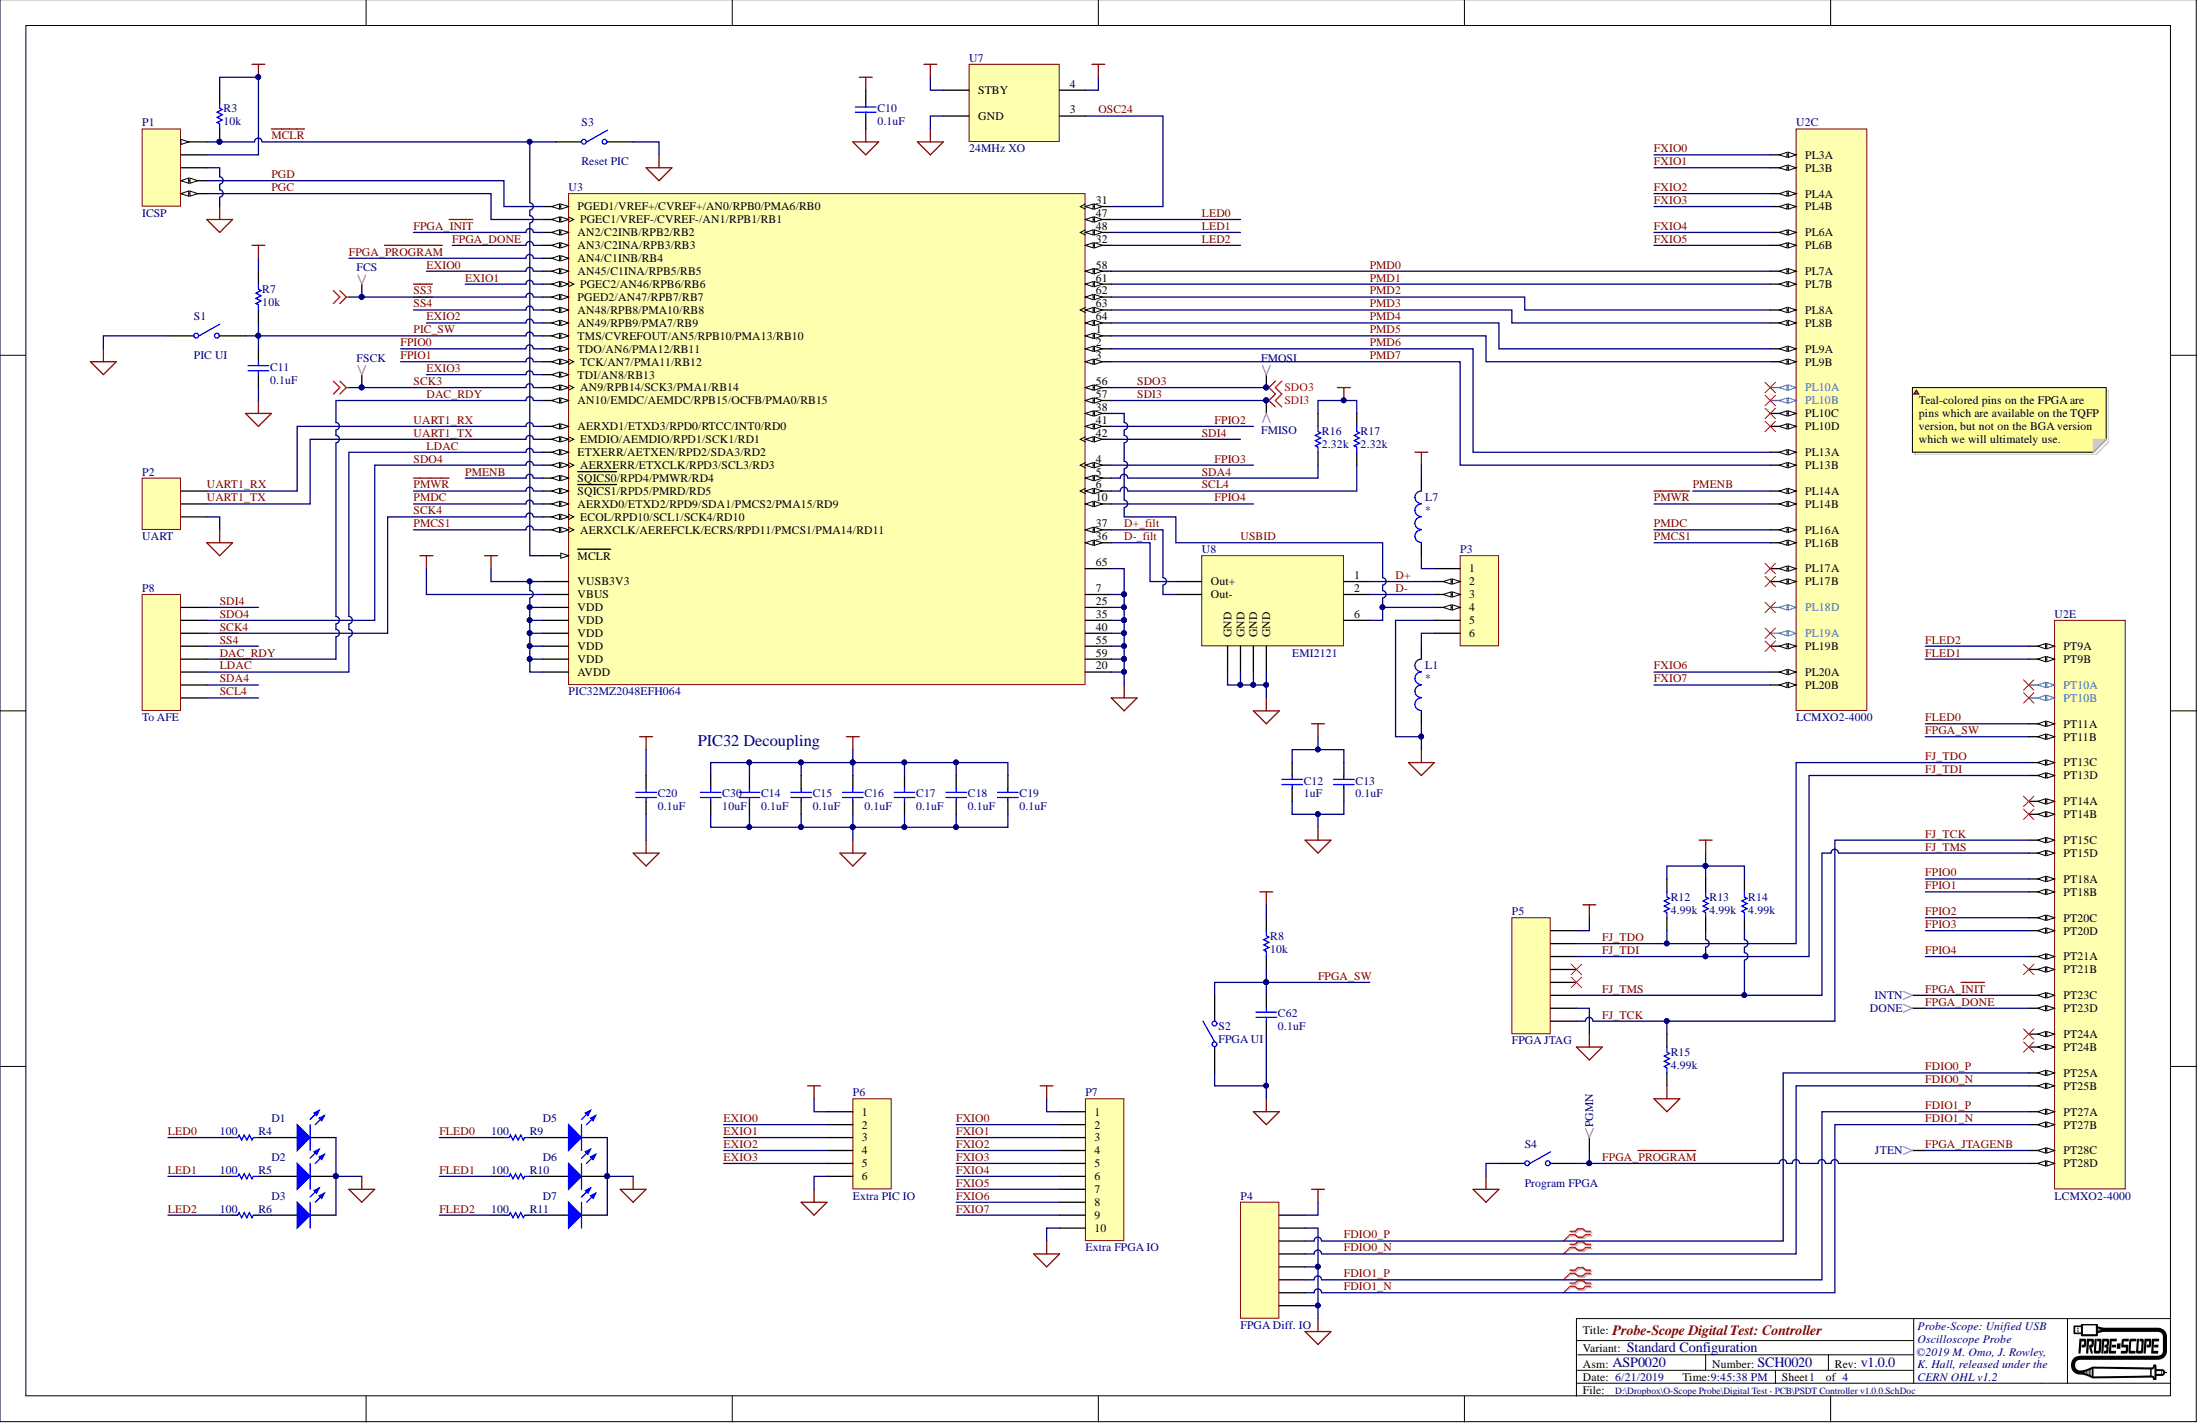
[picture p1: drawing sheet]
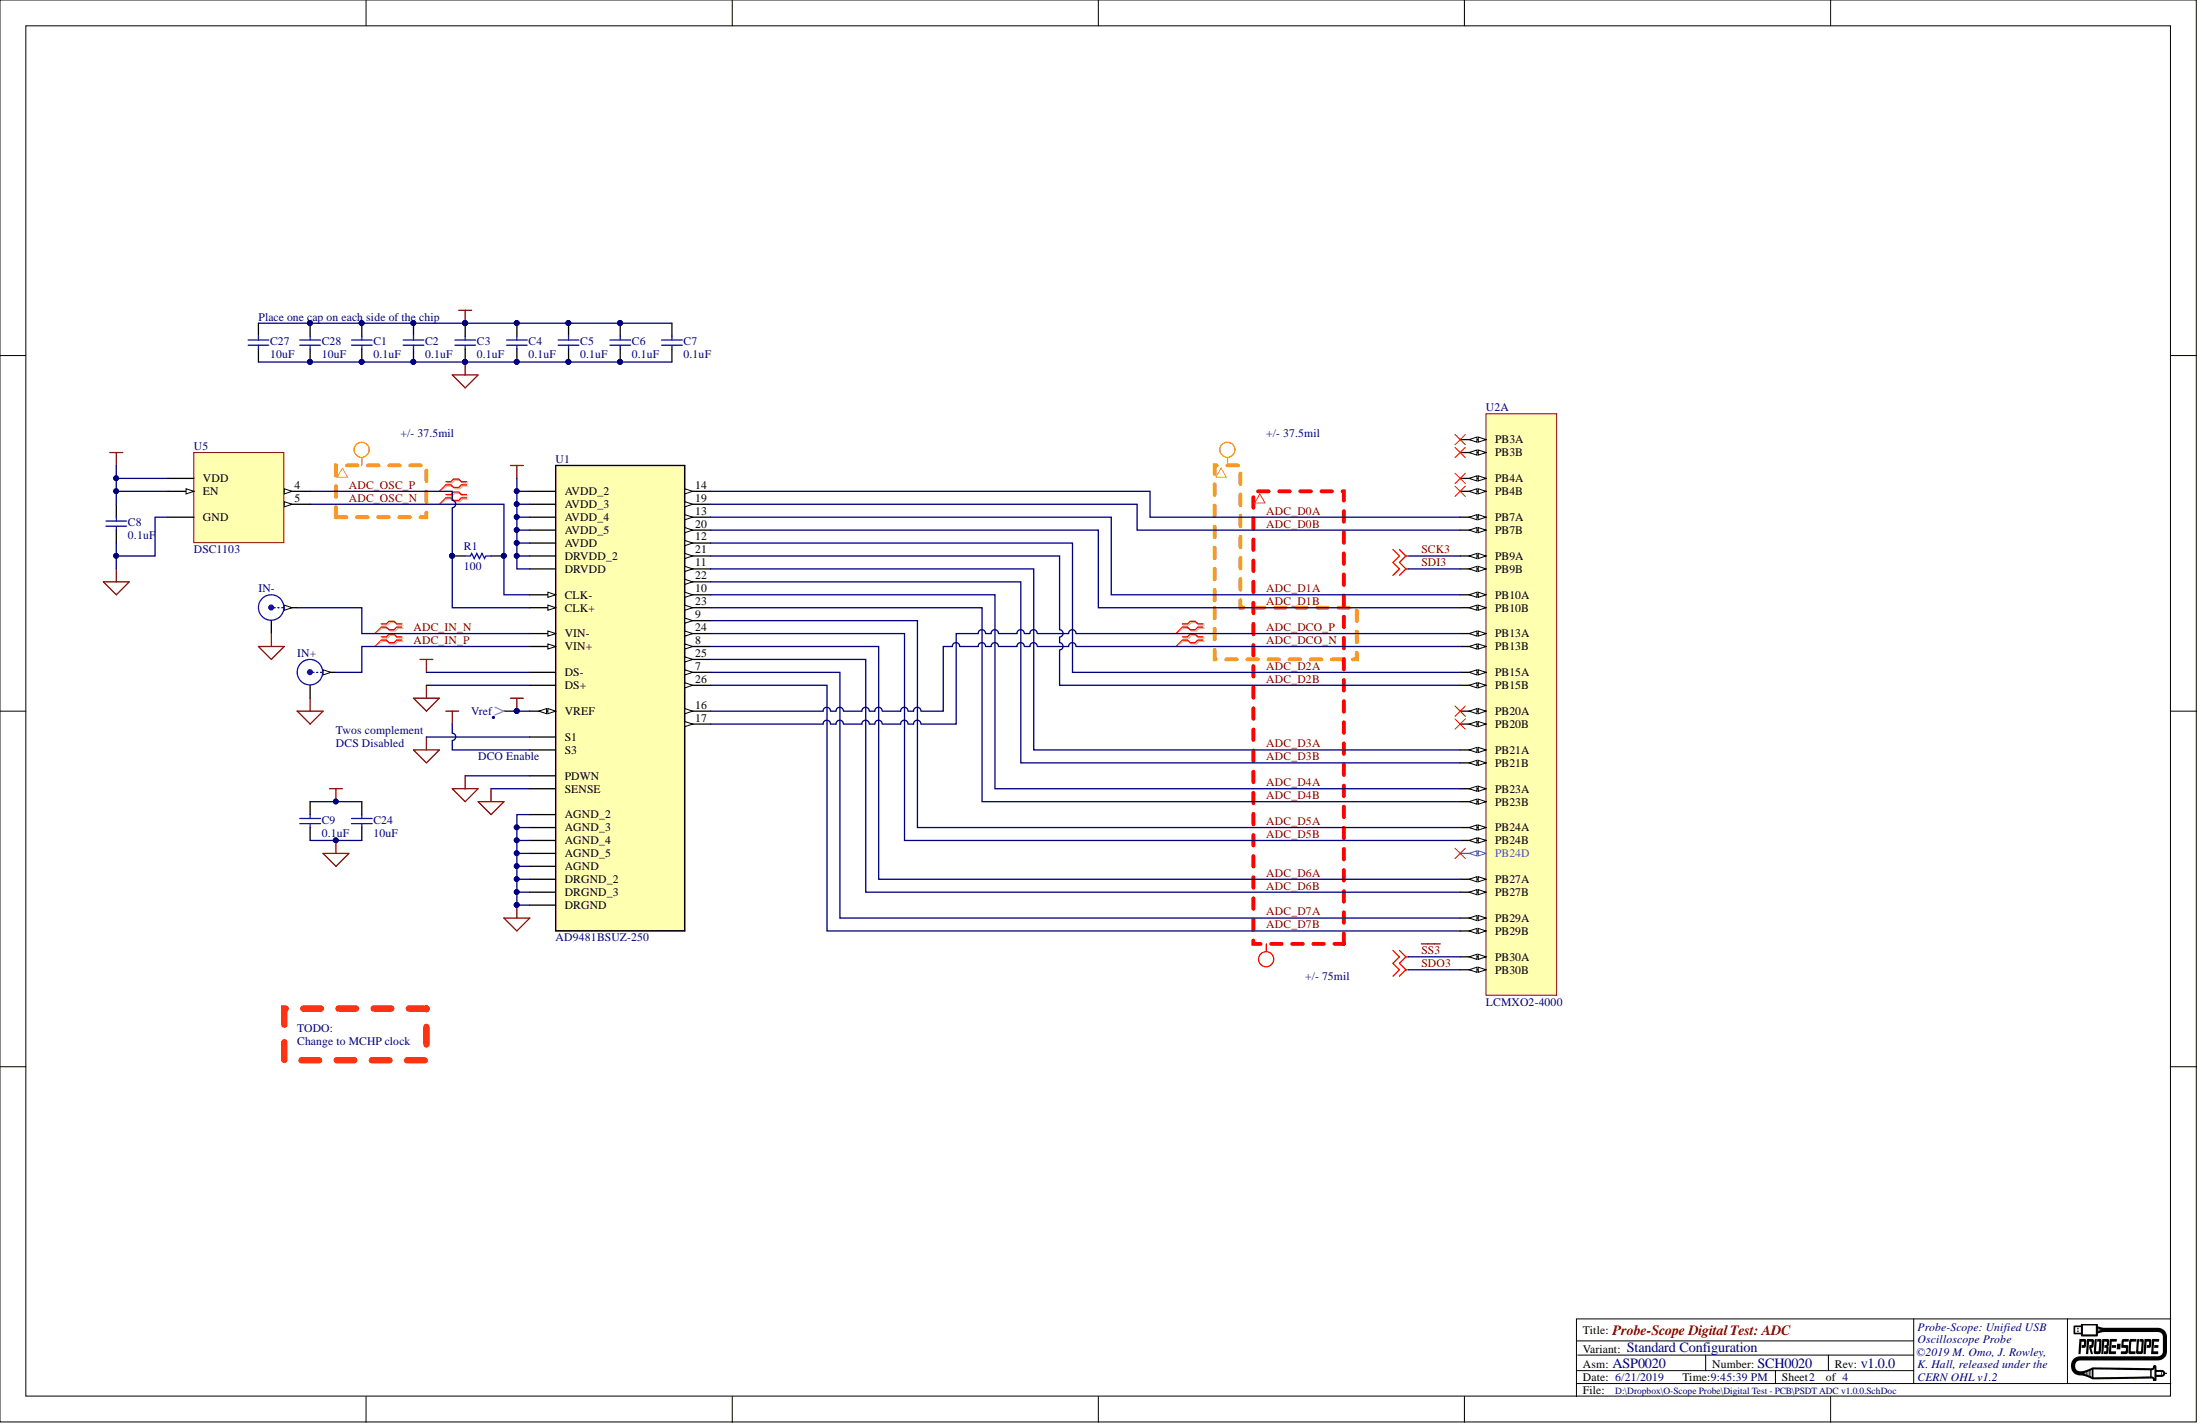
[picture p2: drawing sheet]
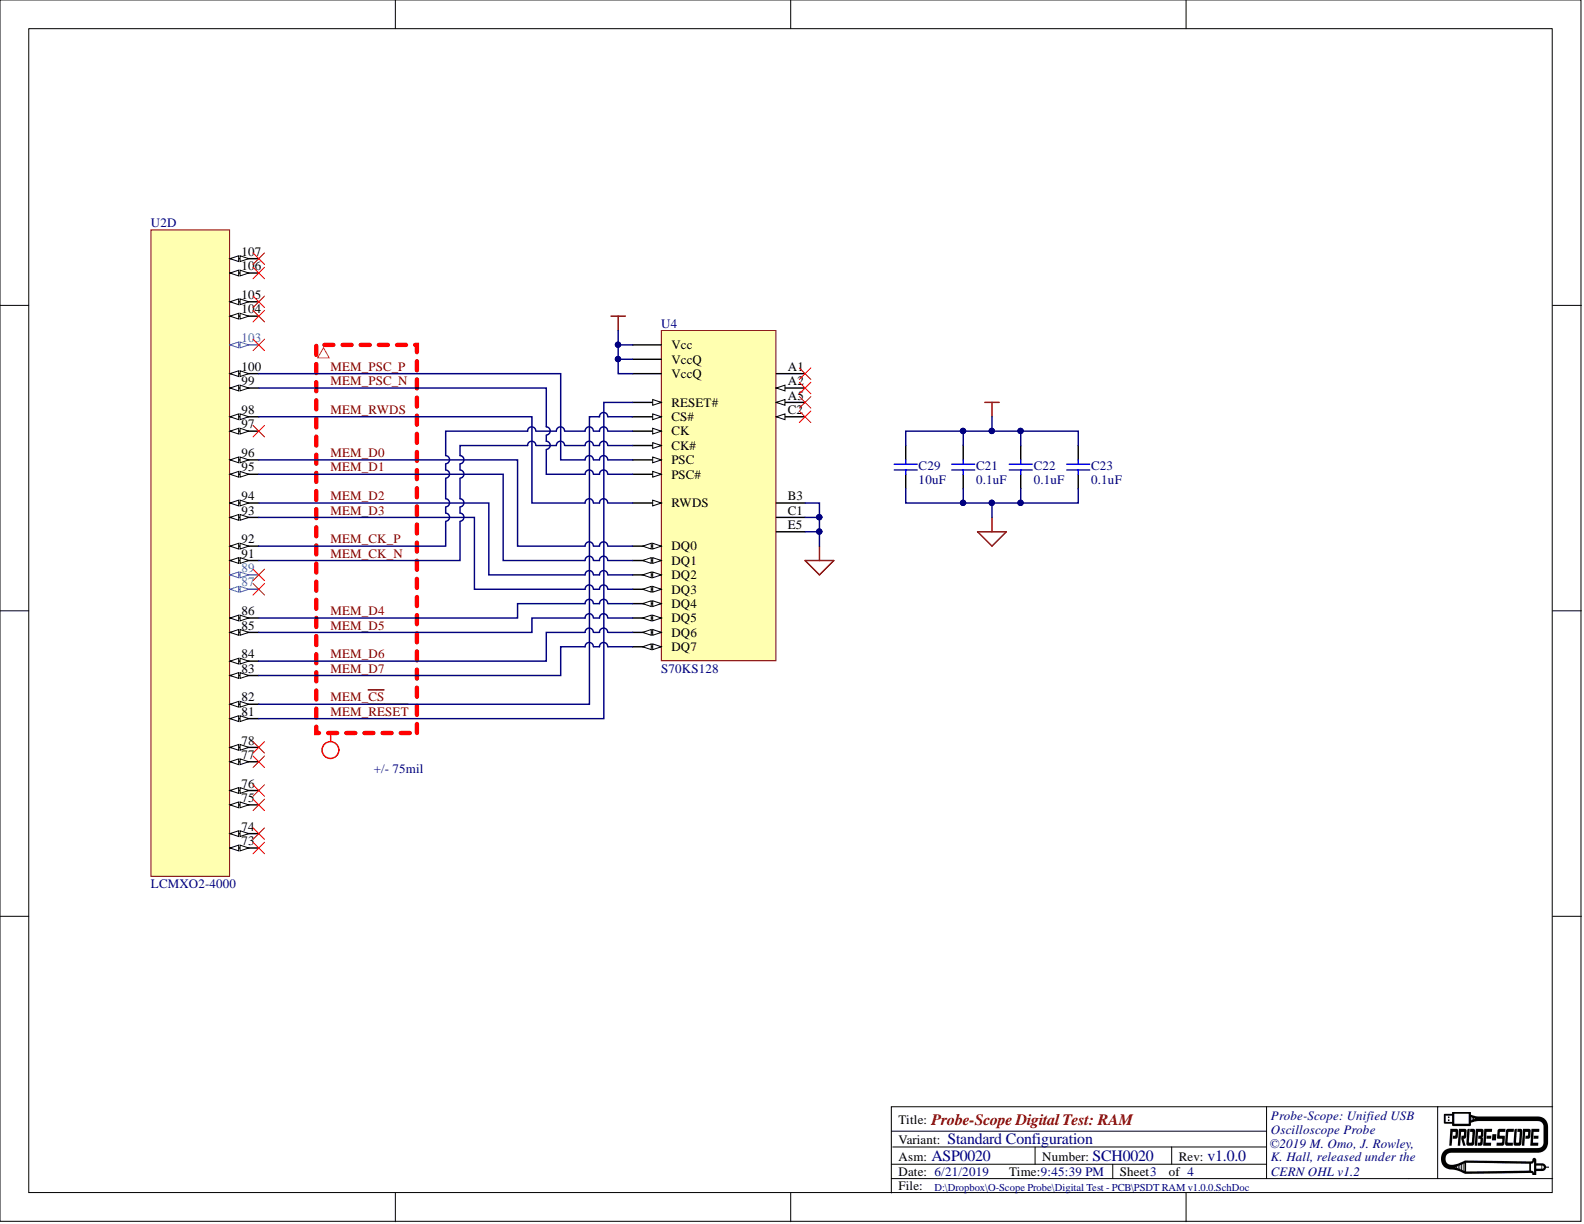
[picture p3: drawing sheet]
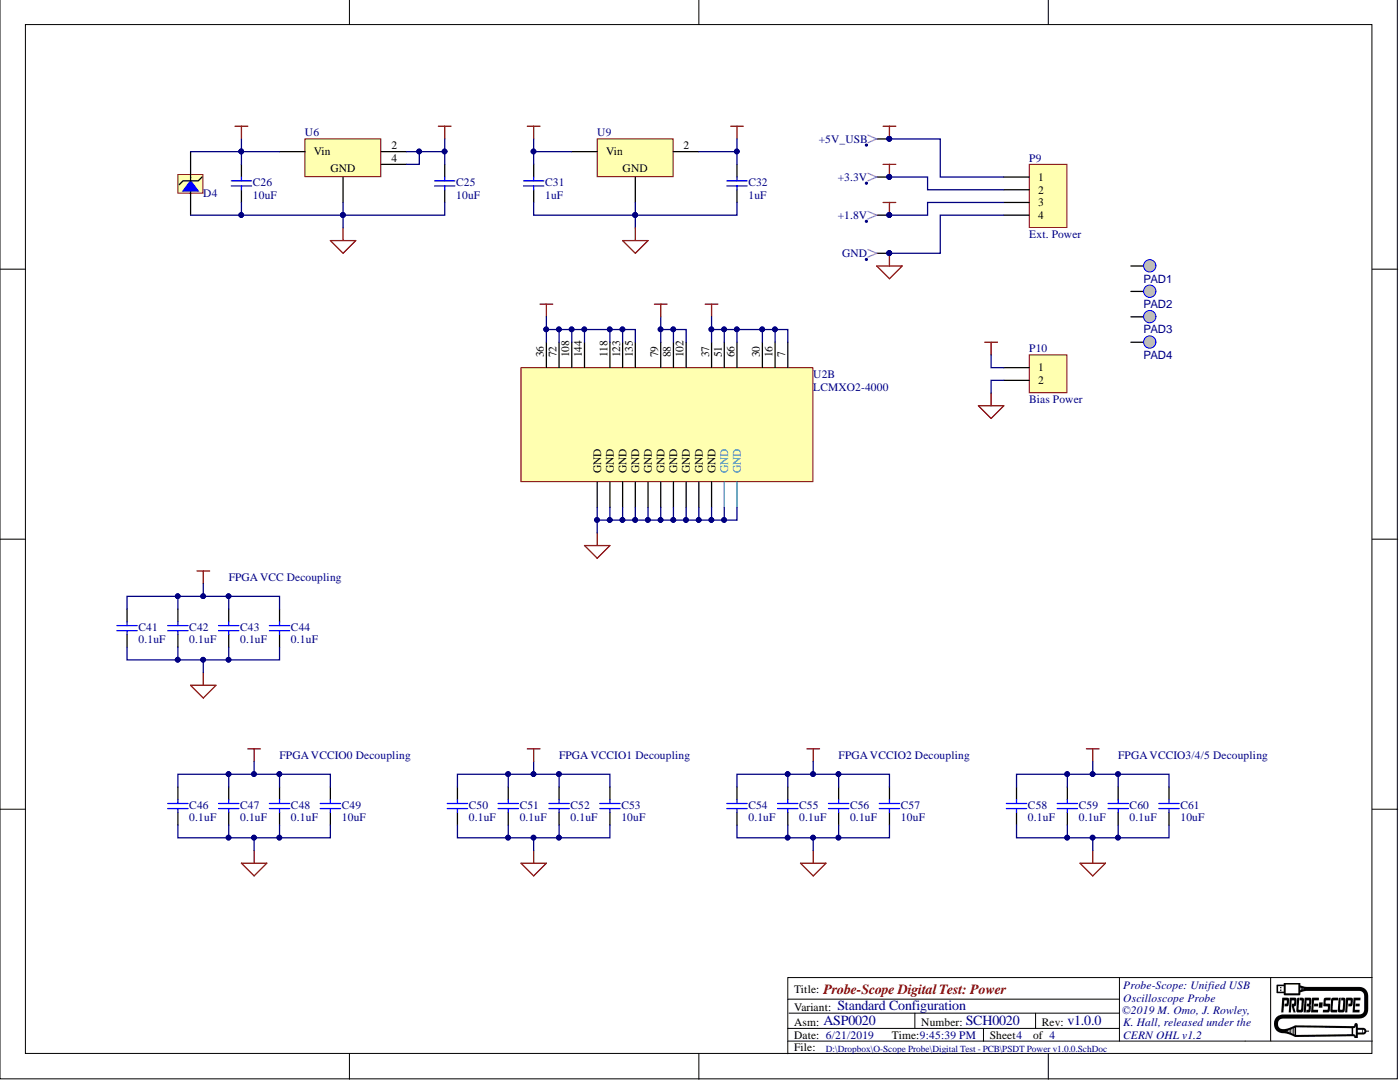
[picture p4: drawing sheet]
# Altium project PS Digital Test v1.0.0.PrjPcb
sheetcount: 4; revisionfull: v1.0.0; revision: v1.0
4 sheets, 120 parts. Net scope: global (net labels, ports and power ports of the same name join across sheets).
Board file: PS Digital Test v1.0.PcbDoc
Sheets:
  PSDT Power v1.0.0.SchDoc
  PSDT RAM v1.0.0.SchDoc
  PSDT Controller v1.0.0.SchDoc
  PSDT ADC v1.0.0.SchDoc

## Sheet PSDT Power v1.0.0.SchDoc: Probe-Scope Digital Test: Power
size Letter; CompanyName: Probe-Scope; Organization: Probe-Scope; Address1: Probe-Scope: Unified USB; Address2: Oscilloscope Probe; Address3: ©2019 M. Omo, J. Rowley,; Address4: K. Hall, released under the; DocumentNumber: SCH0020; SheetNumber: 4; SheetTotal: 4; PageSetup: Record=PageOptions¦CenterHorizontal=True¦CenterVertical=True¦PrintScale=0.96¦XCorrection=1.00¦YCorrection=1.00¦PrintKind=1¦BorderSize=5000000¦LeftOffset=0¦BottomOffset=0¦Orientation=2¦PaperLength=1000¦PaperWidth=1000¦Scale=100¦PaperSource=7¦PrintQuality=-4¦MediaType=1¦DitherType=10¦PaperKind=11x17¦PrintScaleMode=1; Assembly: ASP0020; License: CERN OHL v1.2

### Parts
+1.8V  TP  [TESTPOINT024]  (value not drawn)
+3.3V  TP  [TESTPOINT024]  (value not drawn)
+5V_USB  TP  [TESTPOINT024]  (value not drawn)
C25  value 10uF  [0603(1608)]  (hidden comment: 25V)
C26  value 10uF  [0603(1608)]  (hidden comment: 25V)
C31  value 1uF  [0402(1005)]  (hidden comment: 10V)
C32  value 1uF  [0402(1005)]  (hidden comment: 10V)
C41  value 0.1uF  [0402(1005)]  (hidden comment: 6.3V)
C42  value 0.1uF  [0402(1005)]  (hidden comment: 6.3V)
C43  value 0.1uF  [0402(1005)]  (hidden comment: 6.3V)
C44  value 0.1uF  [0402(1005)]  (hidden comment: 6.3V)
C46  value 0.1uF  [0402(1005)]  (hidden comment: 6.3V)
C47  value 0.1uF  [0402(1005)]  (hidden comment: 6.3V)
C48  value 0.1uF  [0402(1005)]  (hidden comment: 6.3V)
C49  value 10uF  [0603(1608)]  (hidden comment: 25V)
C50  value 0.1uF  [0402(1005)]  (hidden comment: 6.3V)
C51  value 0.1uF  [0402(1005)]  (hidden comment: 6.3V)
C52  value 0.1uF  [0402(1005)]  (hidden comment: 6.3V)
C53  value 10uF  [0603(1608)]  (hidden comment: 25V)
C54  value 0.1uF  [0402(1005)]  (hidden comment: 6.3V)
C55  value 0.1uF  [0402(1005)]  (hidden comment: 6.3V)
C56  value 0.1uF  [0402(1005)]  (hidden comment: 6.3V)
C57  value 10uF  [0603(1608)]  (hidden comment: 25V)
C58  value 0.1uF  [0402(1005)]  (hidden comment: 6.3V)
C59  value 0.1uF  [0402(1005)]  (hidden comment: 6.3V)
C60  value 0.1uF  [0402(1005)]  (hidden comment: 6.3V)
C61  value 10uF  [0603(1608)]  (hidden comment: 25V)
D4  6.5V  [SMB NP]  (value not drawn)
GND  TP  [TESTPOINT024]  (value not drawn)
P9  Ext. Power  [0.1HDR1X4P]
P10  Bias Power  [0.1HDR1X2P]
PAD1  4-40 Loose  [PAD-4-40 Loose]  (value not drawn)  (no BOM)
PAD2  4-40 Loose  [PAD-4-40 Loose]  (value not drawn)  (no BOM)
PAD3  4-40 Loose  [PAD-4-40 Loose]  (value not drawn)  (no BOM)
PAD4  4-40 Loose  [PAD-4-40 Loose]  (value not drawn)  (no BOM)
U2  LCMXO2-4000  [UL_TQFP144]  (part B of 5)
U6  LD1086D2M33TR  [D2PAK TO263-4N]  (value not drawn)
U9  1.8V  [SOT23-12-3TOP]  (value not drawn)

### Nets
+1.8V: +1.8V.1 C32.2 C50.2 C51.2 C52.2 C53.2 P9.3 U2.79(VCCIO1) U2.88(VCCIO1) U2.102(VCCIO1) U9.2(Vout)
+3.3V: +3.3V.1 C25.2 C31.2 C41.2 C42.2 C43.2 C44.2 C46.2 C47.2 C48.2 C49.2 C54.2 C55.2 C56.2 C57.2 C58.2 C59.2 C60.2 C61.2 P9.2 P10.1 U2.7(VCCIO5) U2.16(VCCIO4) U2.30(VCCIO3) U2.36(VCC) U2.37(VCCIO2) U2.51(VCCIO2) U2.66(VCCIO2) U2.72(VCC) U2.108(VCC) U2.118(VCCIO0) U2.123(VCCIO0) U2.135(VCCIO0) U2.144(VCC) U6.2(Vout) U6.4(GND) U9.3(Vin)
+5V_USB: +5V_USB.1 C26.2 D4.2 P9.1 U6.3(Vin)
GND: C25.1 C26.1 C31.1 C32.1 C41.1 C42.1 C43.1 C44.1 C46.1 C47.1 C48.1 C49.1 C50.1 C51.1 C52.1 C53.1 C54.1 C55.1 C56.1 C57.1 C58.1 C59.1 C60.1 C61.1 D4.1 GND.1 P9.4 P10.2 U2.8(GND) U2.18(GND) U2.29(GND) U2.46(GND) U2.53(GND) U2.64(GND) U2.80(GND) U2.90(GND) U2.101(GND) U2.116(GND) U2.124(GND) U2.134(GND) U6.1(GND) U9.1(GND)

Not connected (* = marked no-connect by the designer): PAD1 1; PAD2 1; PAD3 1; PAD4 1

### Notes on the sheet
- FPGA VCC Decoupling
- FPGA VCCIO0 Decoupling
- FPGA VCCIO1 Decoupling
- FPGA VCCIO2 Decoupling
- FPGA VCCIO3/4/5 Decoupling

## Sheet PSDT RAM v1.0.0.SchDoc: Probe-Scope Digital Test: RAM
size Letter; CompanyName: Probe-Scope; Organization: Probe-Scope; Address1: Probe-Scope: Unified USB; Address2: Oscilloscope Probe; Address3: ©2019 M. Omo, J. Rowley,; Address4: K. Hall, released under the; DocumentNumber: SCH0020; SheetNumber: 3; SheetTotal: 4; PageSetup: Record=PageOptions¦CenterHorizontal=True¦CenterVertical=True¦PrintScale=0.96¦XCorrection=1.00¦YCorrection=1.00¦PrintKind=1¦BorderSize=5000000¦LeftOffset=0¦BottomOffset=0¦Orientation=2¦PaperLength=1000¦PaperWidth=1000¦Scale=100¦PaperSource=7¦PrintQuality=-4¦MediaType=1¦DitherType=10¦PaperKind=11x17¦PrintScaleMode=1; Assembly: ASP0020; License: CERN OHL v1.2

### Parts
C21  value 0.1uF  [0402(1005)]  (hidden comment: 6.3V)
C22  value 0.1uF  [0402(1005)]  (hidden comment: 6.3V)
C23  value 0.1uF  [0402(1005)]  (hidden comment: 6.3V)
C29  value 10uF  [0603(1608)]  (hidden comment: 25V)
U2  LCMXO2-4000  [UL_TQFP144]  (part D of 5)
U4  S70KS128  [Cypress-VAA024]

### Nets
+1.8V: C21.2 C22.2 C23.2 C29.2 U4.B4(Vcc) U4.D1(VccQ) U4.E4(VccQ)
GND: C21.1 C22.1 C23.1 C29.1 U4.B3(Vss) U4.C1(VssQ) U4.E5(VssQ)
MEM_~{CS}: U2.82(PR15A) U4.A3(CS#)
MEM_CK_N: U2.91(PR10B) U4.B1(CK#)
MEM_CK_P: U2.92(PR10A) U4.B2(CK)
MEM_D0: U2.96(PR8A) U4.D3(DQ0)
MEM_D1: U2.95(PR8B) U4.D2(DQ1)
MEM_D2: U2.94(PR9A) U4.C4(DQ2)
MEM_D3: U2.93(PR9B) U4.D4(DQ3)
MEM_D4: U2.86(PR13A) U4.D5(DQ4)
MEM_D5: U2.85(PR13B) U4.E3(DQ5)
MEM_D6: U2.84(PR14A) U4.E2(DQ6)
MEM_D7: U2.83(PR14B) U4.E1(DQ7)
MEM_PSC_N: U2.99(PR5B) U4.C5(PSC#)
MEM_PSC_P: U2.100(PR5A) U4.B5(PSC)
MEM_~{RESET}: U2.81(PR15B) U4.A4(RESET#)
MEM_RWDS: U2.98(PR6A) U4.C3(RWDS)

Not connected (* = marked no-connect by the designer): U2 73(PR19B)* 74(PR19A)* 75(PR18B)* 76(PR18A)* 77(PR16B)* 78(PR16A)* 87(PR10D)* 89(PR10C)* 97(PR6B)* 103(PR4C)* 104(PR3B)* 105(PR3A)* 106(PR2B)* 107(PR2A)*; U4 A1(NC)* A2(RFU)* A5(RFU)* C2(RFU)*

### Layout directives
net class MEMDDR - 150mil: MEM_CK_N, MEM_CK_P, MEM_D0, MEM_D1, MEM_D2, MEM_D3, MEM_D4, MEM_D5, MEM_D6, MEM_D7, MEM_PSC_N, MEM_PSC_P, MEM_RWDS, MEM_~{CS}, MEM_~{RESET}

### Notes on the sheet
- +/- 75mil

## Sheet PSDT Controller v1.0.0.SchDoc: Probe-Scope Digital Test: Controller
size Tabloid; CompanyName: Probe-Scope; Organization: Probe-Scope; Address1: Probe-Scope: Unified USB; Address2: Oscilloscope Probe; Address3: ©2019 M. Omo, J. Rowley,; Address4: K. Hall, released under the; DocumentNumber: SCH0020; SheetNumber: 1; SheetTotal: 4; PageSetup: Record=PageOptions¦CenterHorizontal=True¦CenterVertical=True¦PrintScale=0.96¦XCorrection=1.00¦YCorrection=1.00¦PrintKind=1¦BorderSize=5000000¦LeftOffset=0¦BottomOffset=0¦Orientation=2¦PaperLength=1000¦PaperWidth=1000¦Scale=100¦PaperSource=7¦PrintQuality=-4¦MediaType=1¦DitherType=10¦PaperKind=11x17¦PrintScaleMode=1; Assembly: ASP0020; License: CERN OHL v1.2

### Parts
C10  value 0.1uF  [0402(1005)]  (hidden comment: 6.3V)
C11  value 0.1uF  [0402(1005)]  (hidden comment: 6.3V)
C12  value 1uF  [0402(1005)]  (hidden comment: 10V)
C13  value 0.1uF  [0402(1005)]  (hidden comment: 6.3V)
C14  value 0.1uF  [0402(1005)]  (hidden comment: 6.3V)
C15  value 0.1uF  [0402(1005)]  (hidden comment: 6.3V)
C16  value 0.1uF  [0402(1005)]  (hidden comment: 6.3V)
C17  value 0.1uF  [0402(1005)]  (hidden comment: 6.3V)
C18  value 0.1uF  [0402(1005)]  (hidden comment: 6.3V)
C19  value 0.1uF  [0402(1005)]  (hidden comment: 6.3V)
C20  value 0.1uF  [0402(1005)]  (hidden comment: 6.3V)
C30  value 10uF  [0603(1608)]  (hidden comment: 25V)
C62  value 0.1uF  [0402(1005)]  (hidden comment: 6.3V)
D1  Green  [0603(1608) LED]  (value not drawn)
D2  Green  [0603(1608) LED]  (value not drawn)
D3  Green  [0603(1608) LED]  (value not drawn)
D5  Green  [0603(1608) LED]  (value not drawn)
D6  Green  [0603(1608) LED]  (value not drawn)
D7  Green  [0603(1608) LED]  (value not drawn)
DONE  TP  [TESTPOINT024]  (value not drawn)
FCS  TP  [TESTPOINT024]  (value not drawn)
FMISO  TP  [TESTPOINT024]  (value not drawn)
FMOSI  TP  [TESTPOINT024]  (value not drawn)
FSCK  TP  [TESTPOINT024]  (value not drawn)
INTN  TP  [TESTPOINT024]  (value not drawn)
JTEN  TP  [TESTPOINT024]  (value not drawn)
L1  Ferrite Bead  [0402(1005)]  (value not drawn)
L7  Ferrite Bead  [0402(1005)]  (value not drawn)
P1  ICSP  [MOLEX PICOBLADE 5 POS]
P2  UART  [MOLEX PICOBLADE 3 POS]
P3  Micro USB  [USB Micro B ZX62]  (value not drawn)
P4  FPGA Diff. IO  [0.1HDR1X8P]
P5  FPGA JTAG  [0.1HDR1X8P]
P6  Extra PIC IO  [0.1HDR1X6P]
P7  Extra FPGA IO  [0.1HDR1X10P]
P8  To AFE  [0.1HDR1X8P]
PGMN  TP  [TESTPOINT024]  (value not drawn)
R3  value 10k  [0402(1005)]  (hidden comment: 0.1% 25ppm)
R4  value 100  [0402(1005)]  (hidden comment: Res1)
R5  value 100  [0402(1005)]  (hidden comment: Res1)
R6  value 100  [0402(1005)]  (hidden comment: Res1)
R7  value 10k  [0402(1005)]  (hidden comment: 0.1% 25ppm)
R8  value 10k  [0402(1005)]  (hidden comment: 0.1% 25ppm)
R9  value 100  [0402(1005)]  (hidden comment: Res1)
R10  value 100  [0402(1005)]  (hidden comment: Res1)
R11  value 100  [0402(1005)]  (hidden comment: Res1)
R12  value 4.99k  [0402(1005)]  (hidden comment: Res1)
R13  value 4.99k  [0402(1005)]  (hidden comment: Res1)
R14  value 4.99k  [0402(1005)]  (hidden comment: Res1)
R15  value 4.99k  [0402(1005)]  (hidden comment: Res1)
R16  value 2.32k  [0402(1005)]  (hidden comment: Res1)
R17  value 2.32k  [0402(1005)]  (hidden comment: Res1)
S1  PIC UI  [PTS645 SMT]
S2  FPGA UI  [PTS645 SMT]
S3  Reset PIC  [PTS645 SMT]
S4  Program FPGA  [PTS645 SMT]
U2  LCMXO2-4000  [UL_TQFP144]  (parts C,E of 5)
U3  PIC32MZ2048EFH064  [QFN50P900X900-64N]
U7  24MHz XO  [DSC60xxC]
U8  EMI2121  [EMI2121]

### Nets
+3.3V: C10.2 C14.2 C15.2 C16.2 C17.2 C18.2 C19.2 C20.2 C30.2 P1.2 P4.1 P5.1 P6.1 P7.1 R3.2 R7.1 R8.1 R12.2 R13.2 R14.2 R16.2 R17.2 U3.8(VDD) U3.19(AVDD) U3.26(VDD) U3.34(VUSB3V3) U3.39(VDD) U3.54(VDD) U3.60(VDD) U7.1(STBY) U7.4(VDD)
+5V_USB: C12.2 C13.2 L7.2 U3.33(VBUS)
GND: C10.1 C11.1 C12.1 C13.1 C14.1 C15.1 C16.1 C17.1 C18.1 C19.1 C20.1 C30.1 C62.1 D1.2(K) D2.2(K) D3.2(K) D5.2(K) D6.2(K) D7.2(K) L1.1 P1.3 P2.3 P3.5 P4.2 P4.5 P4.8 P5.7 P6.6 P7.10 R15.1 S1.1(COMMON) S2.1(COMMON) S3.2(NO) S4.1(COMMON) U3.7(VSS) U3.20(AVSS) U3.25(VSS) U3.35(VSS) U3.40(VSS) U3.55(VSS) U3.59(VSS) U3.65(EP) U7.2(GND) U8.0(GND) U8.3(GND) U8.4(GND) U8.5(GND)
~{MCL}R: P1.1 R3.1 S3.1(COMMON) U3.9(~{MCLR})
~{PMW}R: U2.24(PL14B) U3.53(~{SQICS1}/RPD5/PMRD/RD5)
D+: P3.2 U8.1(In+)
D+_filt: U3.37(D+) U8.7(Out-)
D-: P3.3 U8.2(In-)
D-_filt: U3.36(D-) U8.8(Out+)
DAC_RDY: P8.5 U3.30(AN10/EMDC/AEMDC/RPB15/OCFB/PMA0/RB15)
EXIO0: P6.2 U3.11(AN45/C1INA/RPB5/RB5)
EXIO1: P6.3 U3.17(PGEC2/AN46/RPB6/RB6)
EXIO2: P6.4 U3.22(AN49/RPB9/PMA7/RB9)
EXIO3: P6.5 U3.28(TDI/AN8/RB13)
FDIO0_N: P4.4 U2.113(PT25B)
FDIO0_P: P4.3 U2.114(PT25A)
FDIO1_N: P4.7 U2.111(PT27B)
FDIO1_P: P4.6 U2.112(PT27A)
FJ_TCK: P5.8 R15.2 U2.131(PT15C)
FJ_TDI: P5.3 R13.1 U2.136(PT13D)
FJ_TDO: P5.2 R12.1 U2.137(PT13C)
FJ_TMS: P5.6 R14.1 U2.130(PT15D)
FLED0: R9.1 U2.139(PT11A)
FLED1: R10.1 U2.142(PT9B)
FLED2: R11.1 U2.143(PT9A)
FPGA_DONE: DONE.1 U2.119(PT23D) U3.13(AN3/C2INA/RPB3/RB3)
FPGA_~{INIT}: INTN.1 U2.120(PT23C) U3.14(AN2/C2INB/RPB2/RB2)
FPGA_JTAGENB: JTEN.1 U2.110(PT28C)
FPGA_~{PROGRAM}: PGMN.1 S4.2(NO) U2.109(PT28D) U3.12(AN4/C1INB/RB4)
FPGA_SW: C62.2 R8.2 S2.2(NO) U2.138(PT11B)
FPIO0: U2.128(PT18A) U3.24(TDO/AN6/PMA12/RB11)
FPIO1: U2.127(PT18B) U3.27(TCK/AN7/PMA11/RB12)
FPIO2: U2.126(PT20C) U3.41(RPF4/SDA5/PMA9/RF4)
FPIO3: U2.125(PT20D) U3.4(AN14/C1IND/RPG6/SCK2/PMA5/RG6)
FPIO4: U2.122(PT21A) U3.10(AN11/C2INC/RPG9/PMA2/RG9)
FXIO0: P7.2 U2.1(PL3A)
FXIO1: P7.3 U2.2(PL3B)
FXIO2: P7.4 U2.3(PL4A)
FXIO3: P7.5 U2.4(PL4B)
FXIO4: P7.6 U2.5(PL6A)
FXIO5: P7.7 U2.6(PL6B)
FXIO6: P7.8 U2.34(PL20A)
FXIO7: P7.9 U2.35(PL20B)
~{LDAC}: P8.6 U3.50(ETXERR/AETXEN/RPD2/SDA3/RD2)
LED0: R4.1 U3.47(SOSCI/RPC13/RC13)
LED1: R5.1 U3.48(SOSCO/RPC14/T1CK/RC14)
LED2: R6.1 U3.32(OSC2/CLKO/RC15)
OSC24: U3.31(OSC1/CLKI/RC12) U7.3(OUT)
PGC: P1.5 U3.15(PGEC1/VREF-/CVREF-/AN1/RPB1/RB1)
PGD: P1.4 U3.16(PGED1/VREF+/CVREF+/AN0/RPB0/PMA6/RB0)
PIC_SW: C11.2 R7.2 S1.2(NO) U3.23(TMS/CVREFOUT/AN5/RPB10/PMA13/RB10)
PMCS1: U2.26(PL16B) U3.45(AERXCLK/AEREFCLK/ECRS/RPD11/PMCS1/PMA14/RD11)
PMD0: U2.9(PL7A) U3.58(TRD0/SQID0/ERXD1/PMD0/RE0)
PMD1: U2.10(PL7B) U3.61(TRD1/SQID1/ERXD0/PMD1/RE1)
PMD2: U2.11(PL8A) U3.62(TRD2/SQID2/ERXDV/ECRSDV/AECRSDV/PMD2/RE2)
PMD3: U2.12(PL8B) U3.63(TRD3/SQID3/ERXCLK/EREFCLK/RPE3/PMD3/RE3)
PMD4: U2.13(PL9A) U3.64(AN18/ERXERR/PMD4/RE4)
PMD5: U2.14(PL9B) U3.1(AN17/ETXEN/RPE5/PMD5/RE5)
PMD6: U2.21(PL13A) U3.2(AN16/ETXD0/PMD6/RE6)
PMD7: U2.22(PL13B) U3.3(AN15/ETXD1/PMD7/RE7)
PMDC: U2.25(PL16A) U3.43(AERXD0/ETXD2/RPD9/SDA1/PMCS2/PMA15/RD9)
PMENB: U2.23(PL14A) U3.52(~{SQICS0}/RPD4/PMWR/RD4)
~{SS3}: FCS.1 U3.18(PGED2/AN47/RPB7/RB7) ; off-sheet ~{SS3}
~{SS4}: P8.4 U3.21(AN48/RPB8/PMA10/RB8)
SCK3: FSCK.1 U3.29(AN9/RPB14/SCK3/PMA1/RB14) ; off-sheet SCK3
SCK4: P8.3 U3.44(ECOL/RPD10/SCL1/SCK4/RD10)
SCL4: P8.8 R17.1 U3.6(AN12/C2IND/RPG8/SCL4/PMA3/RG8)
SDA4: P8.7 R16.1 U3.5(AN13/C1INC/RPG7/SDA4/PMA4/RG7)
SDI3: FMISO.1 U3.57(TRCLK/SQICLK/ERXD2/AETXD0/RPF1/RF1) ; off-sheet SDI3
SDI4: P8.1 U3.42(RPF5/SCL5/PMA8/RF5)
SDO3: FMOSI.1 U3.56(ERXD3/AETXD1/RPF0/RF0) ; off-sheet SDO3
SDO4: P8.2 U3.51(AERXERR/ETXCLK/RPD3/SCL3/RD3)
UART1_RX: P2.1 U3.46(AERXD1/ETXD3/RPD0/RTCC/INT0/RD0)
UART1_TX: P2.2 U3.49(EMDIO/AEMDIO/RPD1/SCK1/RD1)
USBID: P3.4 U3.38(USBID/RPF3/RF3) U8.6(VBUS/ID)
NetD1_1: D1.1(A) R4.2
NetD2_1: D2.1(A) R5.2
NetD3_1: D3.1(A) R6.2
NetD5_1: D5.1(A) R9.2
NetD6_1: D6.1(A) R10.2
NetD7_1: D7.1(A) R11.2
NetL1_2: L1.2 P3.6
NetL7_1: L7.1 P3.1

Not connected (* = marked no-connect by the designer): P5 4* 5*; U2 15(PL10A)* 17(PL10B)* 19(PL10C)* 20(PL10D)* 27(PL17A)* 28(PL17B)* 31(PL18D)* 32(PL19A)* 33(PL19B)* 115(PT24B)* 117(PT24A)* 121(PT21B)* 132(PT14B)* 133(PT14A)* 140(PT10B)* 141(PT10A)*

### Layout directives
differential pair: FDIO0_N, FDIO0_P, FDIO1_N, FDIO1_P

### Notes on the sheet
- Teal-colored pins on the FPGA are pins which are available on the TQFP version, but not on the BGA version which we will ultimately use.
- PIC32 Decoupling

## Sheet PSDT ADC v1.0.0.SchDoc: Probe-Scope Digital Test: ADC
size Tabloid; CompanyName: Probe-Scope; Organization: Probe-Scope; Address1: Probe-Scope: Unified USB; Address2: Oscilloscope Probe; Address3: ©2019 M. Omo, J. Rowley,; Address4: K. Hall, released under the; DocumentNumber: SCH0020; SheetNumber: 2; SheetTotal: 4; PageSetup: Record=PageOptions¦CenterHorizontal=True¦CenterVertical=True¦PrintScale=0.96¦XCorrection=1.00¦YCorrection=1.00¦PrintKind=1¦BorderSize=5000000¦LeftOffset=0¦BottomOffset=0¦Orientation=2¦PaperLength=1000¦PaperWidth=1000¦Scale=100¦PaperSource=7¦PrintQuality=-4¦MediaType=1¦DitherType=10¦PaperKind=11x17¦PrintScaleMode=1; Assembly: ASP0020; License: CERN OHL v1.2

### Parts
C1  value 0.1uF  [0402(1005)]  (hidden comment: 6.3V)
C2  value 0.1uF  [0402(1005)]  (hidden comment: 6.3V)
C3  value 0.1uF  [0402(1005)]  (hidden comment: 6.3V)
C4  value 0.1uF  [0402(1005)]  (hidden comment: 6.3V)
C5  value 0.1uF  [0402(1005)]  (hidden comment: 6.3V)
C6  value 0.1uF  [0402(1005)]  (hidden comment: 6.3V)
C7  value 0.1uF  [0402(1005)]  (hidden comment: 6.3V)
C8  value 0.1uF  [0402(1005)]  (hidden comment: 6.3V)
C9  value 0.1uF  [0402(1005)]  (hidden comment: 6.3V)
C24  value 10uF  [0603(1608)]  (hidden comment: 25V)
C27  value 10uF  [0603(1608)]  (hidden comment: 25V)
C28  value 10uF  [0603(1608)]  (hidden comment: 25V)
IN+  SMA  [TE SMA Stright]  (value not drawn)
IN-  SMA  [TE SMA Stright]  (value not drawn)
R1  value 100  [0402(1005)]  (hidden comment: Res1)
U1  AD9481BSUZ-250  [QFP80P1200X1200X120-44N]
U2  LCMXO2-4000  [UL_TQFP144]  (part A of 5)
U5  DSC1103  [MCHP_H5A]
Vref  TP  [TESTPOINT024]  (value not drawn)

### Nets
+3.3V: C1.2 C2.2 C3.2 C4.2 C5.2 C6.2 C7.2 C8.2 C27.2 C28.2 U1.3(AVDD_3) U1.5(DRVDD_2) U1.18(DRVDD) U1.30(AVDD_2) U1.31(AVDD_4) U1.36(AVDD_5) U1.41(AVDD) U1.42(S3) U1.43(DS-) U5.1(EN) U5.6(VDD)
GND: C1.1 C2.1 C3.1 C4.1 C5.1 C6.1 C7.1 C8.1 C9.1 C24.1 C27.1 C28.1 IN+.2(Y) IN-.2(Y) U1.4(AGND_2) U1.6(DRGND_2) U1.15(DRGND_3) U1.27(DRGND) U1.28(S1) U1.29(PDWN) U1.32(AGND_3) U1.33(SENSE) U1.35(AGND_4) U1.37(AGND_5) U1.40(AGND) U1.44(DS+) U5.3(GND)
Vref: C9.2 C24.2 U1.34(VREF) Vref.1
ADC_D0A: U1.14(D0A) U2.42(PB7A)
ADC_D0B: U1.19(D0B) U2.43(PB7B)
ADC_D1A: U1.13(D1A) U2.47(PB10A)
ADC_D1B: U1.20(D1B) U2.48(PB10B)
ADC_D2A: U1.12(D2A) U2.52(PB15A)
ADC_D2B: U1.21(D2B) U2.54(PB15B)
ADC_D3A: U1.11(D3A) U2.57(PB21A)
ADC_D3B: U1.22(D3B) U2.58(PB21B)
ADC_D4A: U1.10(D4A) U2.59(PB23A)
ADC_D4B: U1.23(D4B) U2.60(PB23B)
ADC_D5A: U1.9(D5A) U2.61(PB24A)
ADC_D5B: U1.24(D5B) U2.62(PB24B)
ADC_D6A: U1.8(D6A) U2.65(PB27A)
ADC_D6B: U1.25(D6B) U2.67(PB27B)
ADC_D7A: U1.7(D7A) U2.68(PB29A)
ADC_D7B: U1.26(D7B) U2.69(PB29B)
ADC_DCO_N: U1.16(DCO-) U2.50(PB13B)
ADC_DCO_P: U1.17(DCO+) U2.49(PB13A)
ADC_IN_N: IN-.1(X) U1.38(VIN-)
ADC_IN_P: IN+.1(X) U1.39(VIN+)
ADC_OSC_N: R1.2 U1.2(CLK-) U5.5(OUT-)
ADC_OSC_P: R1.1 U1.1(CLK+) U5.4(OUT+)
~{SS3}: U2.70(PB30A) ; off-sheet ~{SS3}
SCK3: U2.44(PB9A) ; off-sheet SCK3
SDI3: U2.45(PB9B) ; off-sheet SDI3
SDO3: U2.71(PB30B) ; off-sheet SDO3

Not connected (* = marked no-connect by the designer): U2 38(PB3A)* 39(PB3B)* 40(PB4A)* 41(PB4B)* 55(PB20A)* 56(PB20B)* 63(PB24D)*

### Layout directives
differential pair: ADC_DCO_N, ADC_DCO_P, ADC_IN_N, ADC_IN_P, ADC_OSC_N, ADC_OSC_P
net class ADC_DATA - 150mil: ADC_D0A, ADC_D0B, ADC_D1A, ADC_D1B, ADC_D2A, ADC_D2B, ADC_D3A, ADC_D3B, ADC_D4A, ADC_D4B, ADC_D5A, ADC_D5B, ADC_D6A, ADC_D6B, ADC_D7A, ADC_D7B, ADC_DCO_N, ADC_DCO_P
net class ADC_CLK - 37.5mil: ADC_D0A, ADC_D0B, ADC_D1A, ADC_D1B, ADC_DCO_N, ADC_DCO_P
net class ADC_OSC - 37.5mil: ADC_OSC_N, ADC_OSC_P

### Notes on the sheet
- Place one cap on each side of the chip
- +/- 37.5mil
- (near IN+) Twos complement
- DCS Disabled
- (near U1) DCO Enable
- +/- 75mil
- TODO:
- Change to MCHP clock

## Nets that join several sheets
+1.8V: PSDT Power v1.0.0 (11 pins), PSDT RAM v1.0.0 (7 pins)
+3.3V: PSDT Power v1.0.0 (37 pins), PSDT Controller v1.0.0 (31 pins), PSDT ADC v1.0.0 (21 pins)
+5V_USB: PSDT Power v1.0.0 (5 pins), PSDT Controller v1.0.0 (C12.2 C13.2 L7.2 U3.33)
GND: PSDT Power v1.0.0 (42 pins), PSDT RAM v1.0.0 (7 pins), PSDT Controller v1.0.0 (47 pins), PSDT ADC v1.0.0 (27 pins)
~{SS3}: PSDT Controller v1.0.0 (FCS.1 U3.18), PSDT ADC v1.0.0 (U2.70)
SCK3: PSDT Controller v1.0.0 (FSCK.1 U3.29), PSDT ADC v1.0.0 (U2.44)
SDI3: PSDT Controller v1.0.0 (FMISO.1 U3.57), PSDT ADC v1.0.0 (U2.45)
SDO3: PSDT Controller v1.0.0 (FMOSI.1 U3.56), PSDT ADC v1.0.0 (U2.71)

## Assembly variants
Standard Configuration: all parts fitted
